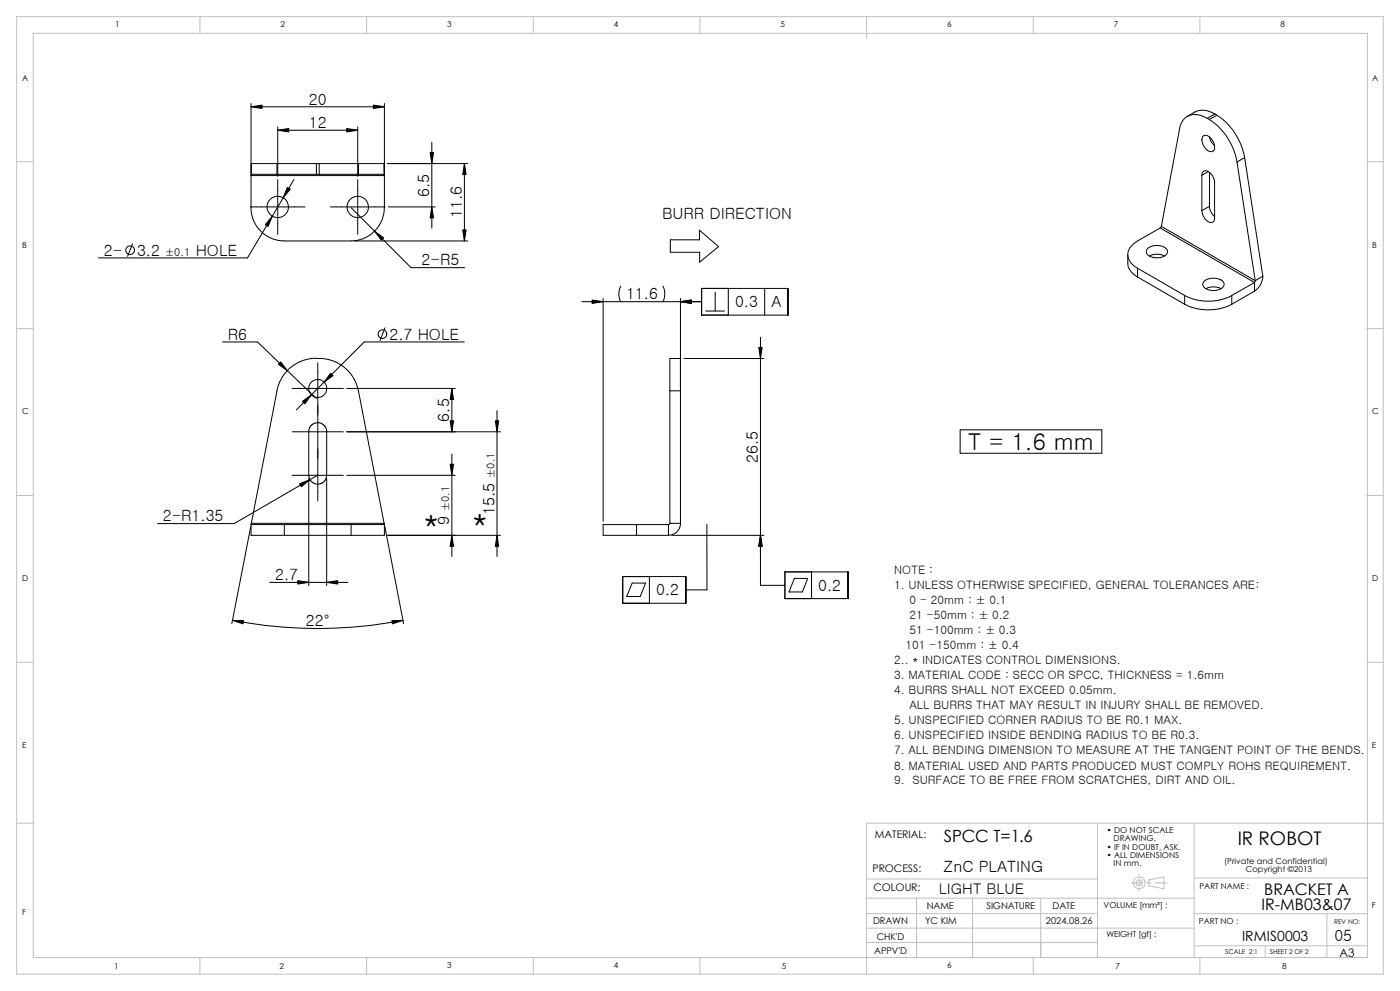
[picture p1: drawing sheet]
<svg xmlns="http://www.w3.org/2000/svg" width="420mm" height="297mm" viewBox="0 0 420 297" stroke-linecap="round" stroke-linejoin="round" font-family="sans-serif">
<g fill="none" stroke="#c0c0c0" stroke-width=".3">
<path d="M5 5h410v287h-410zM10 10h400.2v277h-400.2zM60 5v5M110 5v5M160 5v5M210 5v5M260 5v6.5M310 5v5M360 5v5M5 48.5h5M410 48.5h5M5 98.5h5"/>
<path d="M410 98.5h5M5 148.5h5M410 148.5h5M5 198.5h5M410 198.5h5M5 246.7h5M329.2 246.7v40.3M358.2 246.7v40.3M415 246.7h-155v45.3M260 278.2h98.2M260 269.2h98.2M260 273.8h69.2"/>
<path d="M260 263.4h69.2M275 269.2v17.8M291.8 269.2v17.8M312.2 269.2v17.8M339.3 264.6h3.5M341.8 261.9v.7M341.8 263.8v1.3M341.8 266.4v.6M344 264.6h1.3M344.6 263.7l4.6-.9v3.6l-4.6-.9zM346.6 264.6h3.4M358.2 273.9h52"/>
<path d="M358.2 263.1h52M398.1 273.9v13.1M60 287v5M110 287v5M160 287v5M210 287v5M260 282.5h69.2M310 287v5M358.2 283.5h52M360 287v5M379.6 283.5v3.5"/>
<circle cx="341.8" cy="264.6" r="1.77"/>
<circle cx="341.8" cy="264.6" r=".93"/>
</g>
<g fill="none" stroke="#000" stroke-width=".3">
<path d="M75.3 31v20.6M75.3 32h40M83.3 38v14.8M83.3 39h24M107.3 38v14.8M115.3 31v20.6M362.2 35.5a5.5 5.5 0 0 0-7.1 .3l-1.2 2.3-5.5 29.8M362.2 35.5l.6 .3M362.8 35.8a18.9 18.9 0 0 1 8.3 12.8M364.4 34.2l-2.2 1.3M364.4 34.2l.6 .3M364.4 34.2a6.2 6.2 0 0 0-6-.6l-2.2 1.3"/>
<path d="M365 34.5a19 19 0 0 1 8.4 12.7M365 34.5l-2.2 1.3M75.3 52.6v10.5l.5 2.3 .7 1.5 .9 1.5 1.2 1.2 2 1.4 2.1 .9 2.6 .3h20.9l2.3-.5 2.4-1.2 2.7-2.7 1.4-3 .3-2.6v-9.6M75.3 52.6h40M75.4 52.2l-.1 .4M75.4 52.2h7.7M75.4 49h7.7M75.4 49v3.2M75.4 49l-.1 3.6M83.1 49v3.2M83.1 52.2h11.8M83.1 49h11.8"/>
<path d="M83.3 53.8v16.4M88.2 53.8l-13.9 23.5h-44.8M94.9 49v3.2M94.9 52.2h.9M94.9 49h.9M95.8 52.2h11.7M95.8 49h11.7M95.8 49v3.2M107.3 53.8v16.4M107.5 52.2h7.7M107.5 49h7.7M107.5 49v3.2"/>
<path d="M115.2 52.2l.1 .4M115.2 49v3.2M115.2 49l.1 3.6M116.2 49h24.1M129.5 42.7v25.7M139.3 49v23.2M360.6 52.5v10.6M360.6 52.5a1.27 1.27 0 0 1 .8-1.3 1.27 1.27 0 0 1 1.5 .5l.4 .5a4.1 4.1 0 0 1 1.1 2.5v10.6a1.24 1.24 0 0 1-.8 1.4 1.24 1.24 0 0 1-1.5-.5l-.3-.2a4.3 4.3 0 0 1-1.2-2.9M361 40.8a2.02 2.02 0 0 1 2.7 1.2 2.62 2.62 0 0 1 .2 3.3 2.6 2.6 0 0 1-3.1-2.1 2.19 2.19 0 0 1 .2-2.4zM362.5 51.4l-1.9 1.1M362.8 51.6v10.2M362.9 41.1a4.4 4.4 0 0 0 1.4 2.5"/>
<path d="M371.1 48.6l5.5 35.5M373.4 47.2l-2.3 1.4M373.4 47.2l5.4 35.6M39.8 73.1l-1.5 3.7M75.1 62h16.4M99.1 62h16.4M105.3 62.2l18 18h16.1M106.3 72.2h34M116.5 62h14.1M201.1 71.9h8.7v-2.9l5.8 4.9-5.7 4.7v-3h-8.8zM338.3 76.3v2.7a5 5 0 0 0 2.9 4M344.3 74.5a4.4 4.4 0 0 1 5.8 .4 1.99 1.99 0 0 1-2.2 2.3l-.4 .1a3.3 3.3 0 0 1-3.6-1.7z"/>
<path d="M344.8 76.8l1.2-.5a4.7 4.7 0 0 1 3.3 .5M348.1 68.3l-6.9 3.9a4.4 4.4 0 0 0-2.4 5.7l1.1 1.6 1.3 .9M348.1 68.3l28.2 16.4M348.4 67.9l-.3 .4M348.4 67.9l28.2 16.2M362.8 61.8a4.4 4.4 0 0 0 1.6 3.1M362.8 61.8l-2.2 1.3M115.5 98.3l-1.5 3.7M174.6 90.4h35.9M180.9 89.5v66.7M186.2 85.8a5.2 5.2 0 0 0 0 4.6M198.9 85.8a5.2 5.2 0 0 1 0 4.6"/>
<path d="M204.1 89.5v26.7M210.5 86.4h25.9v8h-25.9zM211.7 93.2h5.6M214.5 87.6v5.6M218.5 86.4v8M229.4 86.4v8M341.2 80.4l14.2 8.2M341.2 80.4v2.6M341.2 83l14.2 8.2M355.4 88.6v2.6M355.4 88.6a15.6 15.6 0 0 0 14.1 0M355.4 91.2a15.6 15.6 0 0 0 14.1 0"/>
<path d="M361.2 84.3a4.3 4.3 0 0 1 5.9 .4 1.82 1.82 0 0 1-1.9 2.3h-.3a3.3 3.3 0 0 1-4.1-1.8zM361.8 86.5a4.9 4.9 0 0 1 4.5 0M369.5 88.6v2.6M376.3 84.7l-6.8 3.9M376.3 84.7v2.5M376.3 87.2l-6.8 4M376.6 84.1l-.3 .6M378.8 82.8l-2.2 1.3M378.8 82.8a5.6 5.6 0 0 1-2.5 4.4M66.8 102.5h10.5l17.6 16.9M87.6 116.4h15.4M94.9 107.4l-2.3 .2-1.8 .5-2.7 1.3-1.4 1.2-1.5 1.7-1.5 2.6-.6 2.1-7.7 39.8"/>
<path d="M94.9 107.4l2.2 .1 2.6 .6 1.6 .7 1.8 1.1 1.6 1.6 1.2 1.5 1 2.1 .6 2M95.3 108.7v41.4M104 116.4h32.6M107.5 117.1l7.7 39.7M135.6 116.4v13M139.3 102.5h-30l-20.4 20.4M201 117.1v39.7M201 117.1h3.1M201 117.1v-9.7h3.1v9.7M204.1 117.1v39.7M205.1 107.4h24.1M228.1 101.1v74.3h7.4"/>
<path d="M87.6 129.4h15.4M93.4 127.5l1.3-.8 1.4 .1 1.2 .7 .7 1.4v14l-.4 .9-.5 .6-1.3 .7-1.1-.1-1-.4-.7-.8-.3-.9-.1-14zM104 129.4h46.1M135.6 136.1v30.7M149.1 123.1v43.7M288 128.8h42.5v7h-42.5zM75.2 157.8l-5.6 29.1M75.3 157.2v3.2h10M75.3 157.2h10M75.4 156.8l-.1 .4M75.4 156.8h39.8M85.3 157.2h20"/>
<path d="M85.3 157.2v3.2M87.6 142.5h15.4M92.6 143.4v32.1M95.3 142.5l-25.1 14.4h-23M98 143.4v32.1M104 142.5h32.6M105.3 157.2v3.2M105.3 157.2h10M115.2 156.8l.1 .4M115.3 157.2v3.2h-10M115.4 157.8l5.7 29.1M191 157.2h-10.1v3.2h10.1"/>
<path d="M191 157.2v3.2M191 157.2h9.5M200.5 157.2v3.2M201 156.8l-.5 .4M201 156.8h3.1M204.1 156.8a3.5 3.5 0 0 1-3.6 3.6M212 157.2l.1 19.6h-6.4M80.9 174.5h23.5M85.3 160.4h20M116.3 160.4h33.8M186.8 172.8h18.9v8h-18.9zM189.7 174.8h4l-1.6 4h-4.1z"/>
<path d="M191 160.4h9.5M194.8 172.8v8M201.5 160.4h27.7M235.5 171.4h18.9v8h-18.9zM238.3 173.4h4l-1.6 4h-4zM243.5 171.4v8M69.7 185.9a134.6 134.6 0 0 0 51.2 0"/>
<circle cx="39" cy="75" r="1.31"/>
<circle cx="83.3" cy="62" r="3.2"/>
<circle cx="107.3" cy="62" r="3.2"/>
<circle cx="95.3" cy="116.4" r="2.7"/>
<circle cx="114.7" cy="100.1" r="1.3"/>
</g>
<g fill="#000" stroke="#000" stroke-width=".3">
<path d="M75.3 32l3.3-.5v1zM83.3 39l3.3-.5v1zM104 38.5l3.3 .5-3.3 .5zM112 31.5l3.3 .5-3.3 .5zM86.2 56.2l.9 .5-2.1 2.6zM129 45.7h1l-.5 3.3zM139.3 49l.5 3.3h-1zM81.7 64.8l-1.3 3.1-.8-.5zM112.4 69.3l2.7 2-.7 .7zM129.5 62l.5 3.3h-1zM138.8 68.9h1l-.5 3.3zM177.6 89.9l3.3 .5-3.3 .5z"/>
<path d="M204.1 90.4l3.3-.5v1zM84.2 108.5l2 2.6-2.7-1.9zM90.7 120.3l2.7-2-2 2.7zM99.2 111.8l.7 .8-2.7 1.9zM135.6 116.4l.5 3.3h-1.1zM227.6 104.1h1l-.5 3.3zM135 126.1h1.1l-.5 3.3zM148.6 126.1h1l-.5 3.3zM89.9 145l3.1-1.2-2.6 2.1zM135 139.1h1.1l-.5 3.4zM89.3 174l3.3 .5-3.3 .5zM98 174.5l3.3-.5v1z"/>
<path d="M135.6 160.4l.5 3.3h-1.1zM149.1 160.4l.5 3.3h-1zM228.1 160.4l.5 3.3h-1zM69.7 185.9l3.4 .1-.2 1zM117.6 186l3.3-.1-3.2 1.1z"/>
</g>
<g font-size="9.3">
<text x="127" y="159.4">*</text>
<text x="141.6" y="159.1">*</text>
</g>
<text font-size="6.9" x="290.4" y="134.9">T = 1.6 mm</text>
<text font-size="5.6" x="371.3" y="253.1">IR ROBOT</text>
<text font-size="5" x="283.1" y="252.2">SPCC T=1.6</text>
<g font-size="4.8">
<text x="379.2" y="268.1">BRACKET A</text>
<text x="378.4" y="272.8">IR-MB03&amp;07</text>
</g>
<g font-size="4.7">
<text x="92.7" y="31.3">20</text>
<text x="92.7" y="38.4">12</text>
<text x="128.8" y="59" transform="rotate(-90 128.8 59)">6.5</text>
<text x="138.6" y="65.4" transform="rotate(-90 138.6 65.4)">11.6</text>
<text x="198.6" y="65.7">BURR DIRECTION</text>
<text x="31.1" y="76.6">2-</text>
<text x="41.1" y="76.6">3.2</text>
<text x="58.7" y="76.6">HOLE</text>
<text x="126.5" y="79.5">2-R5</text>
<text x="187.8" y="89.7">11.6</text>
<text x="220.5" y="92.1">0.3</text>
<text x="231.4" y="92.1">A</text>
<text x="68.4" y="101.8">R6</text>
<text x="116.8" y="101.8">2.7 HOLE</text>
<text x="134.8" y="126.3" transform="rotate(-90 134.8 126.3)">6.5</text>
<text x="227.4" y="138.7" transform="rotate(-90 227.4 138.7)">26.5</text>
<text x="148.3" y="154.2" transform="rotate(-90 148.3 154.2)">15.5</text>
<text x="48.8" y="156.3">2-R1.35</text>
<text x="134.8" y="157.3" transform="rotate(-90 134.8 157.3)">9</text>
<text x="82.5" y="173.9">2.7</text>
<text x="196.8" y="178.4">0.2</text>
<text x="245.4" y="177.1">0.2</text>
<text x="91.8" y="187.7">22°</text>
<text x="283.1" y="261.2">ZnC PLATING</text>
<text x="400.3" y="282">05</text>
</g>
<text font-size="4.4" x="281.6" y="268.1">LIGHT BLUE</text>
<text font-size="4.2" x="372.6" y="282.2">IRMIS0003</text>
<g font-size="3.5">
<text x="268.2" y="172.1">NOTE :</text>
<text x="268.2" y="176.6">1. UNLESS OTHERWISE SPECIFIED, GENERAL TOLERANCES ARE:</text>
<text x="272.8" y="181.1">0 - 20mm : ± 0.1</text>
<text x="272.8" y="185.6">21 -50mm : ± 0.2</text>
<text x="272.8" y="190.1">51 -100mm : ± 0.3</text>
<text x="271.6" y="194.6">101 -150mm : ± 0.4</text>
<text x="268.2" y="199.1">2.. * INDICATES CONTROL DIMENSIONS.</text>
<text x="268.2" y="203.6">3. MATERIAL CODE : SECC OR SPCC, THICKNESS = 1.6mm</text>
<text x="268.2" y="208.1">4. BURRS SHALL NOT EXCEED 0.05mm.</text>
<text x="272.8" y="212.6">ALL BURRS THAT MAY RESULT IN INJURY SHALL BE REMOVED.</text>
<text x="268.2" y="217.1">5. UNSPECIFIED CORNER RADIUS TO BE R0.1 MAX.</text>
<text x="268.2" y="221.6">6. UNSPECIFIED INSIDE BENDING RADIUS TO BE R0.3.</text>
<text x="268.2" y="226.1">7. ALL BENDING DIMENSION TO MEASURE AT THE TANGENT POINT OF THE BENDS.</text>
<text x="268.2" y="230.6">8. MATERIAL USED AND PARTS PRODUCED MUST COMPLY ROHS REQUIREMENT.</text>
<text x="268.2" y="235.1">9. SURFACE TO BE FREE FROM SCRATCHES, DIRT AND OIL.</text>
<text x="401.9" y="286.7">A3</text>
</g>
<g font-size="3.3">
<text x="49.6" y="76.7">±0.1</text>
<text x="148.3" y="143.1" transform="rotate(-90 148.3 143.1)">±0.1</text>
<text x="134.8" y="153.1" transform="rotate(-90 134.8 153.1)">±0.1</text>
</g>
<g font-size="3.1">
<text x="262.5" y="251.1">MATERIAL:</text>
<text x="261.8" y="261.3">PROCESS:</text>
<text x="262" y="267.1">COLOUR:</text>
</g>
<g font-size="2.8">
<text x="278" y="272.4">NAME</text>
<text x="295.9" y="272.4">SIGNATURE</text>
<text x="315.8" y="272.4">DATE</text>
<text x="261.9" y="276.9">DRAWN</text>
<text x="263" y="281.6">CHK'D</text>
<text x="277.5" y="276.9">YC KIM</text>
<text x="313.7" y="276.9">2024.08.26</text>
<text x="262.3" y="286">APPV'D</text>
</g>
<g font-size="2.5">
<text x="34.5" y="8.2">1</text>
<text x="84.2" y="8.2">2</text>
<text x="134.2" y="8.2">3</text>
<text x="184.1" y="8.2">4</text>
<text x="234.2" y="8.2">5</text>
<text x="284.1" y="8.2">6</text>
<text x="334.1" y="8.2">7</text>
<text x="384.1" y="8.2">8</text>
<text x="6.6" y="24.2">A</text>
<text x="411.6" y="24.2">A</text>
<text x="6.6" y="74.2">B</text>
<text x="411.6" y="74.2">B</text>
<text x="6.6" y="124.2">C</text>
<text x="411.6" y="124.2">C</text>
<text x="6.6" y="174.2">D</text>
<text x="411.6" y="174.2">D</text>
<text x="6.6" y="224.2">E</text>
<text x="411.6" y="224.3">E</text>
<text x="332.1" y="249.7">• DO NOT SCALE</text>
<text x="332.1" y="254.7">• IF IN DOUBT, ASK.</text>
<text x="332.1" y="257.1">• ALL DIMENSIONS</text>
<text x="334.1" y="252.2">DRAWING.</text>
<text x="334.1" y="259.6">IN mm.</text>
<text x="367.2" y="258.8">(Private and Confidential)</text>
<text x="373.8" y="261.3">Copyright ©2013</text>
<text x="359.9" y="266.6">PART NAME :</text>
<text x="6.6" y="274.2">F</text>
<text x="331.1" y="272.2">VOLUME [mm³] :</text>
<text x="411.6" y="272">F</text>
<text x="331.9" y="280.9">WEIGHT [gf] :</text>
<text x="359.6" y="277.1">PART NO :</text>
<text x="34.2" y="290.4">1</text>
<text x="83.8" y="290.4">2</text>
<text x="134.2" y="290.2">3</text>
<text x="184.1" y="290.2">4</text>
<text x="234.6" y="290.4">5</text>
<text x="284.1" y="290.2">6</text>
<text x="334.6" y="290.4">7</text>
<text x="384.6" y="290.4">8</text>
</g>
<g font-size="2">
<text x="400.2" y="277.1">REV NO:</text>
<text x="367.5" y="286">SCALE 2:1</text>
<text x="380.9" y="286">SHEET 2 OF 2</text>
</g>
</svg>
